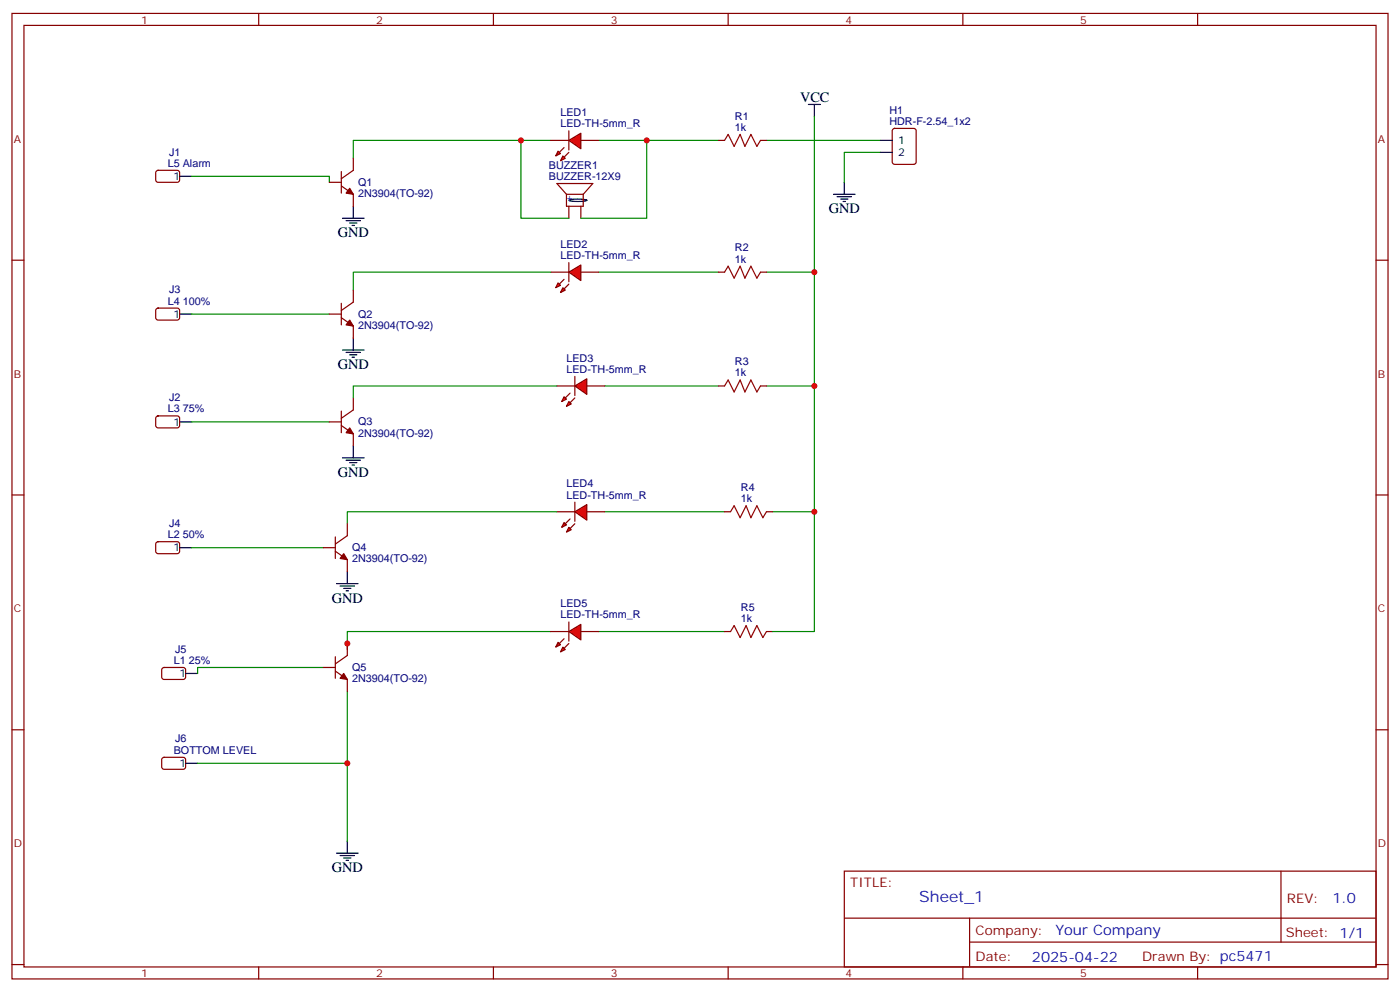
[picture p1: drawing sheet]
<svg xmlns="http://www.w3.org/2000/svg" width="412mm" height="292mm" viewBox="0 0 412 292" stroke-linecap="round" stroke-linejoin="round" font-family="sans-serif">
<g fill="none" stroke="#870000" stroke-width=".35">
<path d="M3.5 4h405.4v284.3h-405.4zM7.1 7.5h398.2v277.3h-398.2zM76.2 4v3.5M145.3 4v3.5M214.5 4v3.5M283.6 4v3.5M352.8 4v3.5M46.1 50.4l.5-.2h5.9l.4 .7v2.4l-.7 .4-5.9-.1-.4-.6v-2.1zM97 53.7h3.5M100.5 54.8l3.6 2.4v3.5M100.5 50.5v6.4M104.1 46.6v3.6l-3.6 2.4"/>
<path d="M3.5 76.6h3.6M405.3 76.6h3.6M46.1 90.9l.5-.2 5.9 .1 .4 .6v2.4l-.7 .5-5.9-.1-.4-.6v-2.2zM97 92.5h3.5M100.5 93.6l3.6 2.4v3.6M100.5 89.3v6.4M104.1 85.4v3.6l-3.6 2.4M104.1 117.2v3.5l-3.6 2.5M46.1 122.7l.5-.2h5.9l.4 .7v2.4l-.7 .4-5.9-.1-.4-.6v-2.1zM97 124.2h3.5M100.5 125.3l3.6 2.5v3.5M100.5 121.1v6.3"/>
<path d="M3.5 145.8h3.6M46.1 159.7l.5-.2 5.9 .1 .4 .6v2.4l-.7 .5-5.9-.1-.4-.7v-2.1zM98.8 158.1v6.4M102.3 154.2v3.6l-3.5 2.4M405.3 145.8h3.6M95.2 161.3h3.6M98.8 162.3l3.5 2.5v3.5M47.9 196.8l.4-.2h5.9l.5 .7-.1 2.4-.6 .4-5.9-.1-.5-.6v-2.1zM95.2 196.6h3.6M98.8 197.6l3.5 2.5v3.5M98.8 193.4v6.3M102.3 189.5v3.5l-3.5 2.5"/>
<path d="M3.5 214.9h3.6M405.3 214.9h3.6M47.9 223.2l.4-.2 5.9 .1 .5 .6-.1 2.4-.6 .5-5.9-.1-.5-.7v-2.1zM248.7 256.5h156.6v28.3h-156.6zM377.3 256.6v20.8M248.7 270.4h156.5M285.6 277.4h119.6M285.6 270.4v14.1M3.5 284.1h3.6M76.2 284.8v3.5M145.3 284.8v3.5M214.5 284.8v3.5"/>
<path d="M283.6 284.8v3.5M352.8 284.8v3.5M405.3 284.1h3.6"/>
</g>
<g fill="none" stroke="#000" stroke-width=".35">
<path d="M238.1 30.8h3.6M239.9 30.8v3.5M52.9 51.9h3.5M167.6 59a10.1 10.1 0 0 1 5.3 0 10.1 10.1 0 0 1-5.3 0zM245.5 57.2h6.4M246.6 57.9h4.2M247.6 58.6h2.2M248.4 59.3h.7M248.7 53.7v3.5M100.9 64.3h6.3M102 65h4.2M103 65.7h2.1"/>
<path d="M103.7 66.4h.7M104.1 60.7v3.6M52.9 92.5h3.5M104.1 99.6v3.5M100.9 103.1h6.3M102 103.8h4.2M103 104.5h2.1M103.7 105.2h.7M52.9 124.2h3.5M100.9 134.8h6.3M102 135.5h4.2M103 136.2h2.1"/>
<path d="M103.7 136.9h.7M104.1 131.3v3.5M52.9 161.3h3.5M99.1 171.9h6.4M100.2 172.6h4.2M101.2 173.3h2.2M102 174h.7M102.3 168.3v3.6M54.7 198.3h3.5M54.7 224.8h3.5M99.1 251.2h6.4M100.2 252h4.2"/>
<path d="M101.2 252.7h2.2M102 253.4h.7M102.3 247.7v3.5"/>
</g>
<g fill="none" stroke="#008700" stroke-width=".35">
<path d="M56.4 51.9h40.6v1.8M162.3 41.3h-58.2v5.3M176.4 41.3h35.3M225.8 41.3h33.5M259.3 44.9h-10.6v8.8M56.4 92.5h40.6M162.3 80.2h-58.2v5.2M176.4 80.2h35.3M225.8 80.2h14.1M164 113.7h-59.9v3.5M178.2 113.7h33.5M225.8 113.7h14.1"/>
<path d="M56.4 124.2h40.6M164 150.7h-61.7v3.5M178.2 150.7h35.2M227.5 150.7h12.4M56.4 161.3h38.8M95.2 196.6h-37v1.7M162.3 186h-60v5.3M176.4 186h37M102.3 203.6v44.1M58.2 224.8h44.1"/>
</g>
<g fill="#870000" stroke="#870000" stroke-width=".35">
<path d="M101.2 163.1l1.1 1.7-2.1-.3z"/>
<path d="M103 55.5l1.1 1.7-2.1-.3z"/>
<path d="M103 94.3l1.1 1.7-2.1-.3z"/>
<path d="M103 126l1.1 1.8-2.1-.4z"/>
<path d="M101.2 198.3l1.1 1.8-2.1-.4z"/>
</g>
<g fill="#f00" stroke="#870000" stroke-width=".35">
<path d="M167.6 41.3l3.5-2.1v4.6z"/>
<path d="M167.6 38.5v5.7z"/>
</g>
<g fill="#870000" stroke="#870000" stroke-width=".35">
<path d="M167.6 44.9l-1.4 1.4z"/>
<path d="M164.7 44.9l1.5-1.4z"/>
</g>
<g fill="#f00" stroke="#870000" stroke-width=".35">
<path d="M165.8 45.9l.7 .7-1.4 .7z"/>
<path d="M164.4 44.5l.7 .7-1.4 .7z"/>
</g>
<path d="M162.3 41.3h5.3M171.1 41.3h5.3" fill="none" stroke="#870000" stroke-width=".35"/>
<g fill="#f00" stroke="#870000" stroke-width=".35">
<path d="M167.6 80.2l3.5-2.2v4.6z"/>
<path d="M167.6 77.3v5.7z"/>
</g>
<g fill="#870000" stroke="#870000" stroke-width=".35">
<path d="M167.6 83.7l-1.4 1.4z"/>
<path d="M166.2 82.3l-1.5 1.4z"/>
</g>
<g fill="#f00" stroke="#870000" stroke-width=".35">
<path d="M165.8 84.7l.7 .7-1.4 .7z"/>
<path d="M164.4 83.3l.7 .7-1.4 .7z"/>
</g>
<path d="M162.3 80.2h5.3M171.1 80.2h5.3" fill="none" stroke="#870000" stroke-width=".35"/>
<g fill="#f00" stroke="#870000" stroke-width=".35">
<path d="M169.3 113.7l3.6-2.2v4.6z"/>
<path d="M169.3 110.8v5.7z"/>
</g>
<g fill="#870000" stroke="#870000" stroke-width=".35">
<path d="M169.3 117.2l-1.4 1.4z"/>
<path d="M167.9 115.8l-1.4 1.4z"/>
</g>
<g fill="#f00" stroke="#870000" stroke-width=".35">
<path d="M167.6 118.3l.7 .7-1.4 .7z"/>
<path d="M166.2 116.8l.7 .7-1.4 .8z"/>
</g>
<path d="M164 113.7h5.3M172.9 113.7h5.3" fill="none" stroke="#870000" stroke-width=".35"/>
<g fill="#f00" stroke="#870000" stroke-width=".35">
<path d="M169.3 150.7l3.6-2.1v4.6z"/>
<path d="M169.3 147.9v5.6z"/>
</g>
<g fill="#870000" stroke="#870000" stroke-width=".35">
<path d="M169.3 154.2l-1.4 1.4z"/>
<path d="M167.9 152.8l-1.4 1.4z"/>
</g>
<g fill="#f00" stroke="#870000" stroke-width=".35">
<path d="M167.6 155.3l.7 .7-1.4 .7z"/>
<path d="M166.2 153.9l.7 .7-1.4 .7z"/>
</g>
<path d="M164 150.7h5.3M172.9 150.7h5.3" fill="none" stroke="#870000" stroke-width=".35"/>
<g fill="#f00" stroke="#870000" stroke-width=".35">
<path d="M167.6 186l3.5-2.1v4.6z"/>
<path d="M167.6 183.2v5.6z"/>
</g>
<g fill="#870000" stroke="#870000" stroke-width=".35">
<path d="M167.6 189.5l-1.4 1.4z"/>
<path d="M166.2 188.1l-1.5 1.4z"/>
</g>
<g fill="#f00" stroke="#870000" stroke-width=".35">
<path d="M165.8 190.6l.7 .7-1.4 .7z"/>
<path d="M164.4 189.2l.7 .7-1.4 .7z"/>
</g>
<g fill="none" stroke="#870000" stroke-width=".35">
<path d="M263.1 38l.4-.2h5.7l.6 .4 .1 9.5-.5 .6-5.9 .1-.6-.5-.1-9.4zM166.9 57.2v3.5h4.9v-3.5M166.9 57.2h4.9M166.9 57.2l-2.9-3.2h10.6l-2.8 3.2M211.7 41.3h1.7M224 41.3h1.8M167.6 60.7v3.6M171.1 60.7v3.6M211.7 80.2h1.7M224 80.2h1.8M211.7 113.7h1.7M224 113.7h1.8"/>
<path d="M213.4 150.7h1.8M225.8 150.7h1.7M162.3 186h5.3M171.1 186h5.3M213.4 186h1.8M225.8 186h1.7"/>
</g>
<path d="M213.4 41.3l1.1-1.7 1.8 3.5 1.7-3.5 1.4 3.5 1.8-3.5 1.8 3.5 1-1.8M213.4 80.2l1.1-1.8 1.8 3.5 1.7-3.5 1.4 3.5 1.8-3.5 1.8 3.5 1-1.7M213.4 113.7l1.1-1.8 1.8 3.5 1.7-3.5 1.4 3.5 1.8-3.5 1.8 3.5 1-1.7M215.2 150.7l1.1-1.8 1.7 3.6 1.8-3.6 1.4 3.6 1.8-3.6 1.7 3.6 1.1-1.8M215.2 186l1.1-1.8 1.7 3.5 1.8-3.5 1.4 3.5 1.8-3.5 1.7 3.5 1.1-1.7" fill="none" stroke="#a10000" stroke-width=".35"/>
<path d="M239.9 34.3v151.7h-12.4M153.5 41.3v23h14.1M190.5 41.3v23h-19.4" fill="none" stroke="#008700" stroke-width=".35"/>
<path d="M259.3 41.3h3.5M259.3 44.9h3.5" fill="none" stroke="#000" stroke-width=".35"/>
<g fill="#c00">
<circle cx="102.3" cy="224.8" r=".88"/>
<circle cx="102.3" cy="189.5" r=".88"/>
<circle cx="190.5" cy="41.3" r=".88"/>
<circle cx="153.5" cy="41.3" r=".88"/>
<circle cx="239.9" cy="80.2" r=".88"/>
<circle cx="239.9" cy="113.7" r=".88"/>
<circle cx="239.9" cy="150.7" r=".88"/>
</g>
<text font-size="4.6" fill="#00f" x="270.8" y="265.6">Sheet_1</text>
<g font-size="4.2">
<text x="235.7" y="30.1">VCC</text>
<text x="244.1" y="62.9">GND</text>
<text x="99.5" y="69.9">GND</text>
<text x="99.5" y="108.7">GND</text>
<text x="99.5" y="140.5">GND</text>
<text x="97.7" y="177.5">GND</text>
<text x="97.7" y="256.9">GND</text>
</g>
<g font-size="4.2" fill="#00f">
<text x="392.5" y="265.8">1.0</text>
<text x="310.9" y="275.4">Your Company</text>
<text x="304" y="283.2">2025-04-22</text>
</g>
<g font-size="3.9" fill="#800">
<text x="250.5" y="261.1">TITLE:</text>
<text x="379.1" y="265.8">REV:</text>
<text x="287.4" y="275.3">Company:</text>
<text x="378.7" y="275.9">Sheet: 1/1</text>
<text x="287.4" y="283">Date:</text>
<text x="336.4" y="283.1">Drawn By: pc5471</text>
</g>
<g font-size="3.2" fill="#800">
<text x="41.6" y="6.9">1</text>
<text x="110.8" y="6.9">2</text>
<text x="179.9" y="6.9">3</text>
<text x="249.1" y="6.9">4</text>
<text x="318.2" y="6.9">5</text>
<text x="4.1" y="42.1">A</text>
<text x="405.9" y="42.1">A</text>
<text x="4.1" y="111.2">B</text>
<text x="405.9" y="111.2">B</text>
<text x="4.1" y="180.3">C</text>
<text x="405.9" y="180.3">C</text>
<text x="4.1" y="249.5">D</text>
<text x="405.9" y="249.5">D</text>
<text x="41.6" y="287.8">1</text>
<text x="110.8" y="287.8">2</text>
<text x="179.9" y="287.8">3</text>
<text x="249.1" y="287.8">4</text>
<text x="318.2" y="287.8">5</text>
</g>
<g font-size="3.2" fill="#000080">
<text x="165.1" y="34.2">LED1</text>
<text x="216.5" y="35.2">R1</text>
<text x="262" y="33.5">H1</text>
<text x="165.1" y="37.5">LED-TH-5mm_R</text>
<text x="216.5" y="38.5">1k</text>
<text x="262" y="36.8">HDR-F-2.54_1x2</text>
<text x="49.8" y="45.8">J1</text>
<text x="49.4" y="49.1">L5 Alarm</text>
<text x="161.7" y="53">BUZZER-12X9</text>
<text x="161.7" y="49.7">BUZZER1</text>
<text x="105.5" y="58.1">2N3904(TO-92)</text>
<text x="105.5" y="54.7">Q1</text>
<text x="165.1" y="76.3">LED-TH-5mm_R</text>
<text x="165.1" y="73">LED2</text>
<text x="216.5" y="77.3">1k</text>
<text x="216.5" y="74">R2</text>
<text x="49.4" y="89.7">L4 100%</text>
<text x="49.8" y="86.4">J3</text>
<text x="105.5" y="93.5">Q2</text>
<text x="105.5" y="96.9">2N3904(TO-92)</text>
<text x="166.8" y="106.5">LED3</text>
<text x="216.5" y="107.5">R3</text>
<text x="166.8" y="109.8">LED-TH-5mm_R</text>
<text x="216.5" y="110.8">1k</text>
<text x="49.8" y="118.1">J2</text>
<text x="49.4" y="121.4">L3 75%</text>
<text x="105.5" y="125.3">Q3</text>
<text x="105.5" y="128.6">2N3904(TO-92)</text>
<text x="166.8" y="143.5">LED4</text>
<text x="166.8" y="146.8">LED-TH-5mm_R</text>
<text x="218.2" y="147.9">1k</text>
<text x="218.2" y="144.6">R4</text>
<text x="49.8" y="155.2">J4</text>
<text x="49.4" y="158.5">L2 50%</text>
<text x="103.7" y="165.7">2N3904(TO-92)</text>
<text x="103.7" y="162.3">Q4</text>
<text x="165.1" y="178.8">LED5</text>
<text x="218.2" y="179.9">R5</text>
<text x="165.1" y="182.1">LED-TH-5mm_R</text>
<text x="218.2" y="183.2">1k</text>
<text x="51.2" y="195.5">L1 25%</text>
<text x="51.6" y="192.2">J5</text>
<text x="103.7" y="197.6">Q5</text>
<text x="103.7" y="200.9">2N3904(TO-92)</text>
<text x="51.2" y="222">BOTTOM LEVEL</text>
<text x="51.6" y="218.7">J6</text>
</g>
<g font-size="3.2">
<text x="264.6" y="42.4">1</text>
<text x="264.6" y="45.9">2</text>
<text x="51.2" y="53">1</text>
<text x="51.2" y="93.6">1</text>
<text x="51.2" y="125.3">1</text>
<text x="51.2" y="162.3">1</text>
<text x="52.9" y="199.4">1</text>
<text x="52.9" y="225.8">1</text>
</g>
<text font-size="3.2" fill="#00f" x="168.6" y="59.7" transform="rotate(-90 168.6 59.7)">+</text>
</svg>
